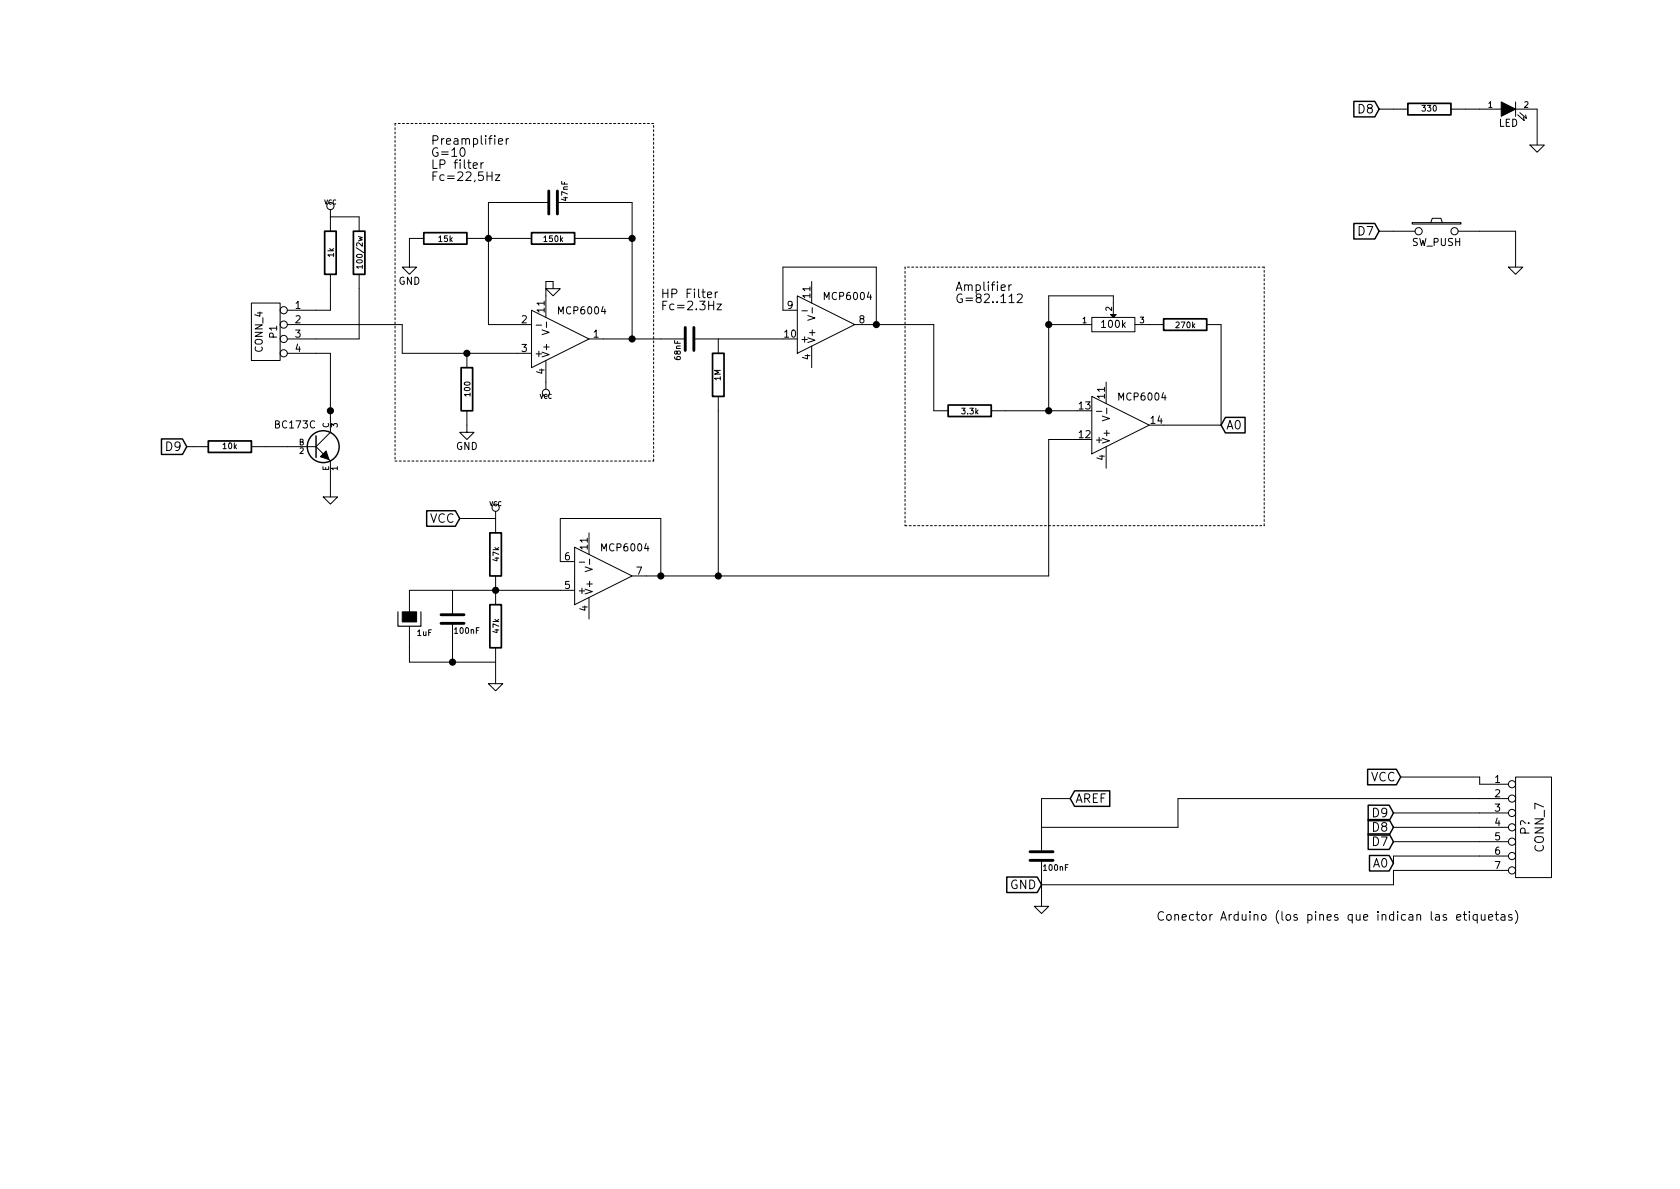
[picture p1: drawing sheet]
<svg xmlns="http://www.w3.org/2000/svg" width="297mm" height="210mm" viewBox="0 0 297 210" stroke-linecap="round" stroke-linejoin="round" font-family="sans-serif">
<path d="M248.9 18.3h7.6v2h-7.6zM57.4 40.9h2v7.6h-2zM62.5 40.9h2v7.6h-2zM74.9 41.1h7.6v2.1h-7.6zM94 41.1h7.6v2.1h-7.6zM205.7 56.4h7.7v2h-7.7zM36.8 78h7.6v2h-7.6zM81.5 65h2.1v7.6h-2.1zM126 62.5h2v7.6h-2zM167.6 71.6h7.7v2.1h-7.7zM86.6 94.2h2v7.6h-2zM86.6 106.9h2v7.6h-2z" fill="none" stroke="#000" stroke-width=".3"/>
<g fill="none" stroke="#000" stroke-width=".18">
<path d="M243.8 19.3h5.1M256.5 19.3h8.9M268 18v2.6M268 19.3h3.8v6.3M268.7 19.9l1.2 1-.2-.6M58.4 37.1v3.8M58.4 38.3h5.1v2.6M81.5 26.3l.2-.2a.81 .81 0 0 1 .5 .8 .81 .81 0 0 1-.5 .8l-.2-.2-.2-.4zM83.7 29.3l.7-.2-.1-.3h-.4l-.2 .2v.7h.6M85 28.8v1M85.5 28.8h-.3l-.2 .3M87.6 30.9h.8l-.8 1h.8"/>
<path d="M88.1 25l.8-.1-.1-.3-.4-.1-.3 .2 .1 .7h.6M89.5 24.5v1M89.9 24.5l-.2 .1-.2 .2M97 35.8h-10.6v21.6h7.6M98.6 35.8h13.2v24.1M249.7 39.4h8.6v.2h-8.6zM253 39.4l.2-.8h1.6l.2 .8M268.4 20.3l1.1 1-.1-.6M270.5 25.6h2.5l-1.2 1.3zM44.4 53.6h5.1v10.1h-5.1zM50.8 57.4h20.3v5.1h22.9M58.4 48.5v6.4h-7.6"/>
<path d="M63.4 41.8l.7 .2-.5 .2 .5 .2-.7 .2M63.5 48.5v11.4h-12.7M64.1 47.2h-1.1l.3 .3M64.1 46.9v.6M74.9 42.2h-2.5v5h1.3l-1.3 1.3-1.3-1.3h1.3M82.5 42.2h11.5M94 54.9l10.1 5-10.1 5.1zM94.8 57.5h1M95.8 58.3l1.3 .5-1.3 .4M96.5 51h2.6l-1.3 1.3zM96.6 56.9v1M97.8 51v-1.2h-1.3v6.3"/>
<path d="M101.6 42.2h10.2M104.1 59.9h17.1M122.7 59.9h15.7M126.5 51.6v1M126.8 53.8h.8l-.8 1h.8M126.9 51.6l-.3 .1-.1 .2M127 59.9v2.6M141 52.3l10.1 5.1-10.1 5.1zM141 54.9h-2.6v-7.7h16.5v10.2M141.8 55h.9M142.8 55.8l1.3 .4-1.3 .4M143.5 49.8v3.8"/>
<path d="M143.6 54.4v1M151.1 57.4h14v15.2h2.5M178.4 50.4v1M178.8 50.4h-.3l-.1 .3M179.9 52.1l.2-.1h.3l.3 .1v.3v.2l-.9 .9h.9M185.4 57.4h7.6M193 56.1h7.7v2.6h-7.7zM196.8 55.6v-3.3h-11.4v20.3M200.7 57.4h5M213.4 57.4h2.5v17.8h-10.2M243.8 40.9h6.4M257.8 40.9h10.2v6.3"/>
<path d="M266.7 47.2h2.5l-1.2 1.3zM33 79h3.8M44.4 79h11.5M50.8 62.5h7.6v13.9l-2.5 2.6M55.9 79l1.2 1.3M82.5 72.6v3.8h1.3l-1.3 1.3-1.2-1.3h1.2M82.5 62.5v2.5M96.5 63.7v5.1M127 70.1v31.7M143.5 61.2v3.8M175.3 72.6h15.2M190.5 77.7h-5.1v24.1h-73.6"/>
<path d="M193 70.1l10.2 5.1-10.2 5.1zM193.9 72.7h.9M194.9 73.6l1.3 .4-1.3 .4M195.6 67.6v3.8M195.6 79v3.8M195.7 72.2v.9M57.1 87.9h2.6l-1.3 1.2zM58.2 81.3l.2 .2v6.4M81.3 91.7h6.3M87.6 90.4v3.8M101.6 96.8l10.2 5-10.2 5.1zM101.6 99.3h-2.5v-7.6h17.7v10.1"/>
<path d="M102.4 99.4h1M104.1 94.2v3.8M104.2 98.9v.9M72.4 110.7v6.4h15.2M80 104.4v4.3M80 110.2v6.9M87.6 101.8v5.1M87.6 114.5v6.4M101.6 104.4h-29.2v3.8M103.5 100.2l1.2 .5-1.2 .4M104.1 105.7v3.8M86.4 120.9h2.5l-1.3 1.3z"/>
<path d="M247.6 137.4h14v1.3h5.1M268 137.4h6.3v17.8h-6.3zM184.1 152.1v8.2M189.2 141.2h-5.1v9.4M246.4 143.8h20.3M246.4 146.3h20.3M246.4 148.8h20.3M266.7 141.2h-58.4v5.1h-24.2M266.7 151.4h-20.3v1.2M266.7 153.9h-20.3v2.6h-62.3M182.9 160.3h2.5l-1.3 1.2zM257.6 162.2l.7-.1-.1-.3-.4-.1-.2 .2v.8h.6"/>
<path d="M258.7 161.7h.6M258.9 161.2v1.3l.4 .2M259.8 161.2v.2M259.8 161.7v1M261.2 161.8a.48 .48 0 0 0-.7 .1v.7a.48 .48 0 0 0 .7 .1M261.2 161.7v1.5M261.9 161.7v.8a.38 .38 0 0 0 .7 .1M262.6 161.7v1M263.2 162.2l.7-.1v-.3l-.5-.1-.2 .2 .1 .8h.6M264.4 161.7h.5M264.6 161.2v1.3l.3 .2M265.4 161.8h.6l.1 .9"/>
<path d="M266.1 162.1h-.5a.3 .3 0 0 0-.3 .3 .3 .3 0 0 0 .3 .3h.5M267.3 161.8l-.3-.1-.3 .2 .1 .2 .5 .2v.4h-.6M267.9 161a1.75 1.75 0 0 1 0 2.3"/>
<circle cx="58.4" cy="36.4" r=".63"/>
<circle cx="50.2" cy="57.4" r=".63"/>
<circle cx="50.2" cy="54.9" r=".63"/>
<circle cx="50.2" cy="59.9" r=".63"/>
<circle cx="250.8" cy="40.9" r=".63"/>
<circle cx="257.2" cy="40.9" r=".63"/>
<circle cx="50.2" cy="62.5" r=".63"/>
<circle cx="96.5" cy="69.5" r=".63"/>
<circle cx="87.6" cy="89.8" r=".63"/>
<circle cx="267.3" cy="138.7" r=".63"/>
<circle cx="267.3" cy="143.8" r=".63"/>
<circle cx="267.3" cy="141.2" r=".63"/>
<circle cx="267.3" cy="146.3" r=".63"/>
<circle cx="267.3" cy="148.8" r=".63"/>
<circle cx="267.3" cy="151.4" r=".63"/>
<circle cx="267.3" cy="153.9" r=".63"/>
</g>
<path d="M97 33.8v4M98.6 33.8v4M121.2 57.9v4.1M122.7 57.9v4.1M78 110.2h4M78 108.7h4M182.1 152.1h4.1M182.1 150.6h4.1" fill="none" stroke="#000" stroke-width=".51"/>
<path d="M265.4 18l2.6 1.3-2.6 1.3zM196.3 55.6h1.1l-.6 .5zM56.6 80.8l1.1-1 .5 1.5zM71.1 108.2h2.6v1.8h-2.6z" fill="#000" stroke="#000" stroke-width=".18"/>
<g fill="none" stroke="#000" stroke-width=".25">
<path d="M239.4 17.9h3.7l.7 1.4-.7 1.4h-3.7zM239.4 39.5h3.7l.7 1.4-.7 1.4h-3.7zM28.5 77.6h3.8l.7 1.4-.7 1.4h-3.8zM55.9 77.1v3.8M216.7 73.8h3.4v2.7h-3.4l-.8-1.3zM75.4 90.3h5.1l.8 1.4-.8 1.4h-5.1zM190 139.8h6.2v2.8h-6.2l-.8-1.4zM241.8 136h5.1l.7 1.4-.7 1.4h-5.1zM178 155.1h5.4l.7 1.4-.7 1.3h-5.4zM241.9 142.4h3.7l.8 1.4-.8 1.3h-3.7zM241.9 144.9h3.7l.8 1.4-.8 1.4h-3.7zM241.9 147.5h3.7l.8 1.3-.8 1.4h-3.7z"/>
<path d="M242.1 151.3h3.5l.8 1.3-.8 1.4h-3.5z"/>
<circle cx="57.1" cy="79" r="2.82"/>
</g>
<path d="M70.4 108.2v2.5h4v-2.5" fill="none" stroke="#000" stroke-width=".2"/>
<g fill="#000" stroke="#000" stroke-width=".25">
<circle cx="86.4" cy="42.2" r=".51"/>
<circle cx="111.8" cy="59.9" r=".51"/>
<circle cx="111.8" cy="42.2" r=".51"/>
<circle cx="154.9" cy="57.4" r=".51"/>
<circle cx="185.4" cy="57.4" r=".51"/>
<circle cx="58.4" cy="72.6" r=".51"/>
<circle cx="82.6" cy="62.5" r=".51"/>
<circle cx="185.4" cy="72.6" r=".51"/>
<circle cx="80" cy="117.1" r=".51"/>
<circle cx="87.6" cy="104.4" r=".51"/>
<circle cx="116.8" cy="101.8" r=".51"/>
<circle cx="127" cy="101.8" r=".51"/>
</g>
<path d="M69.8 21.8v59.7M115.6 21.8h-45.8M160 47.2v45.8M223.5 47.2h-63.5M69.8 81.5h45.8M115.6 81.5v-59.7M160 93h63.5M223.5 93v-45.8" fill="none" stroke="#000" stroke-width=".18" stroke-dasharray=".3 .4"/>
<g font-size="2.1">
<text x="240.2" y="20.1">D8</text>
<text x="76.2" y="25.6">Preamplifier</text>
<text x="76.2" y="27.7">G=10</text>
<text x="76.2" y="29.9">LP filter</text>
<text x="76.2" y="32">Fc=22,5Hz</text>
<text x="240.2" y="41.7">D7</text>
<text x="116.8" y="52.7">HP Filter</text>
<text x="168.9" y="51.5">Amplifier</text>
<text x="168.9" y="53.6">G=82..112</text>
<text x="116.8" y="54.9">Fc=2.3Hz</text>
<text x="216.8" y="75.9">A0</text>
<text x="29.4" y="79.8">D9</text>
<text x="75.9" y="92.5">VCC</text>
<text x="190.1" y="142">AREF</text>
<text x="242.3" y="138.2">VCC</text>
<text x="242.7" y="144.5">D9</text>
<text x="242.7" y="147.1">D8</text>
<text x="242.7" y="149.6">D7</text>
<text x="270.4" y="147.6" transform="rotate(-90 270.4 147.6)">P?</text>
<text x="242.7" y="153.4">A0</text>
<text x="273" y="150.6" transform="rotate(-90 273 150.6)">CONN_7</text>
<text x="178.5" y="157.2">GND</text>
<text x="204.5" y="162.8">Conector Arduino (los pines que indican las etiquetas)</text>
</g>
<g font-size="1.8">
<text x="264.9" y="22.4">LED</text>
<text x="249.6" y="43.5">SW_PUSH</text>
<text x="70.4" y="50.3">GND</text>
<text x="143.3" y="52.6" transform="rotate(-90 143.3 52.6)">11</text>
<text x="145.9" y="53">MCP6004</text>
<text x="49" y="59.7" transform="rotate(-90 49 59.7)">P1</text>
<text x="52.2" y="54.6">1</text>
<text x="52.2" y="57.1">2</text>
<text x="52.2" y="59.7">3</text>
<text x="92.2" y="57.1">2</text>
<text x="96.3" y="55.2" transform="rotate(-90 96.3 55.2)">11</text>
<text x="98.9" y="55.6">MCP6004</text>
<text x="104.9" y="59.7">1</text>
<text x="138.7" y="59.7">10</text>
<text x="139.2" y="54.6">9</text>
<text x="151.9" y="57.1">8</text>
<text x="194.9" y="58">100k</text>
<text x="46.4" y="62.2" transform="rotate(-90 46.4 62.2)">CONN_4</text>
<text x="52.2" y="62.2">4</text>
<text x="92.2" y="62.2">3</text>
<text x="94.5" y="63.1">+</text>
<text x="97.2" y="63.2" transform="rotate(-90 97.2 63.2)">V+</text>
<text x="141.5" y="60.6">+</text>
<text x="143.3" y="63.6" transform="rotate(-90 143.3 63.6)">4</text>
<text x="144.1" y="60.7" transform="rotate(-90 144.1 60.7)">V+</text>
<text x="96.3" y="66.1" transform="rotate(-90 96.3 66.1)">4</text>
<text x="195.3" y="70.4" transform="rotate(-90 195.3 70.4)">11</text>
<text x="198" y="70.8">MCP6004</text>
<text x="48.8" y="75.7">BC173C</text>
<text x="190.8" y="77.5">12</text>
<text x="190.8" y="72.4">13</text>
<text x="203.5" y="74.9">14</text>
<text x="80.6" y="79.5">GND</text>
<text x="193.5" y="78.4">+</text>
<text x="195.3" y="81.4" transform="rotate(-90 195.3 81.4)">4</text>
<text x="196.2" y="78.5" transform="rotate(-90 196.2 78.5)">V+</text>
<text x="99.8" y="99.1">6</text>
<text x="103.9" y="97.1" transform="rotate(-90 103.9 97.1)">11</text>
<text x="106.6" y="97.5">MCP6004</text>
<text x="112.5" y="101.6">7</text>
<text x="99.8" y="104.1">5</text>
<text x="102.1" y="105">+</text>
<text x="104.8" y="105.2" transform="rotate(-90 104.8 105.2)">V+</text>
<text x="103.9" y="108" transform="rotate(-90 103.9 108)">4</text>
<text x="264.3" y="138.4">1</text>
<text x="264.3" y="141">2</text>
<text x="264.3" y="143.5">3</text>
<text x="264.3" y="146">4</text>
<text x="264.3" y="148.6">5</text>
<text x="264.3" y="151.1">6</text>
<text x="264.3" y="153.7">7</text>
</g>
<g font-size="1.4">
<text x="251.5" y="19.7">330</text>
<text x="263.1" y="19">1</text>
<text x="269.5" y="19">2</text>
<text x="100.4" y="35.5" transform="rotate(-90 100.4 35.5)">47nF</text>
<text x="59" y="45.5" transform="rotate(-90 59 45.5)">1k</text>
<text x="64.1" y="47" transform="rotate(-90 64.1 47)">100/2w</text>
<text x="77.6" y="42.8">15k</text>
<text x="96.2" y="42.8">150k</text>
<text x="191.4" y="57.1">1</text>
<text x="196.6" y="55" transform="rotate(-90 196.6 55)">2</text>
<text x="201.5" y="57.1">3</text>
<text x="208" y="58">270k</text>
<text x="120.3" y="63.6" transform="rotate(-90 120.3 63.6)">68nF</text>
<text x="83.2" y="70" transform="rotate(-90 83.2 70)">100</text>
<text x="127.4" y="67.3" transform="rotate(-90 127.4 67.3)">1M</text>
<text x="58.2" y="75.7" transform="rotate(-90 58.2 75.7)">C</text>
<text x="59.7" y="75.6" transform="rotate(-90 59.7 75.6)">3</text>
<text x="170.1" y="73.2">3.3k</text>
<text x="39.4" y="79.4">10k</text>
<text x="52.8" y="78.7">B</text>
<text x="53" y="80.3">2</text>
<text x="58.2" y="83.3" transform="rotate(-90 58.2 83.3)">E</text>
<text x="59.7" y="83.2" transform="rotate(-90 59.7 83.2)">1</text>
<text x="88.2" y="99.2" transform="rotate(-90 88.2 99.2)">47k</text>
<text x="73.8" y="112.4">1uF</text>
<text x="80.5" y="112.1">100nF</text>
<text x="88.2" y="111.9" transform="rotate(-90 88.2 111.9)">47k</text>
<text x="184.6" y="154">100nF</text>
</g>
<g font-size="1.1">
<text x="57.3" y="36.1">VCC</text>
<text x="95.4" y="70.5">VCC</text>
<text x="86.5" y="89.5">VCC</text>
</g>
</svg>
